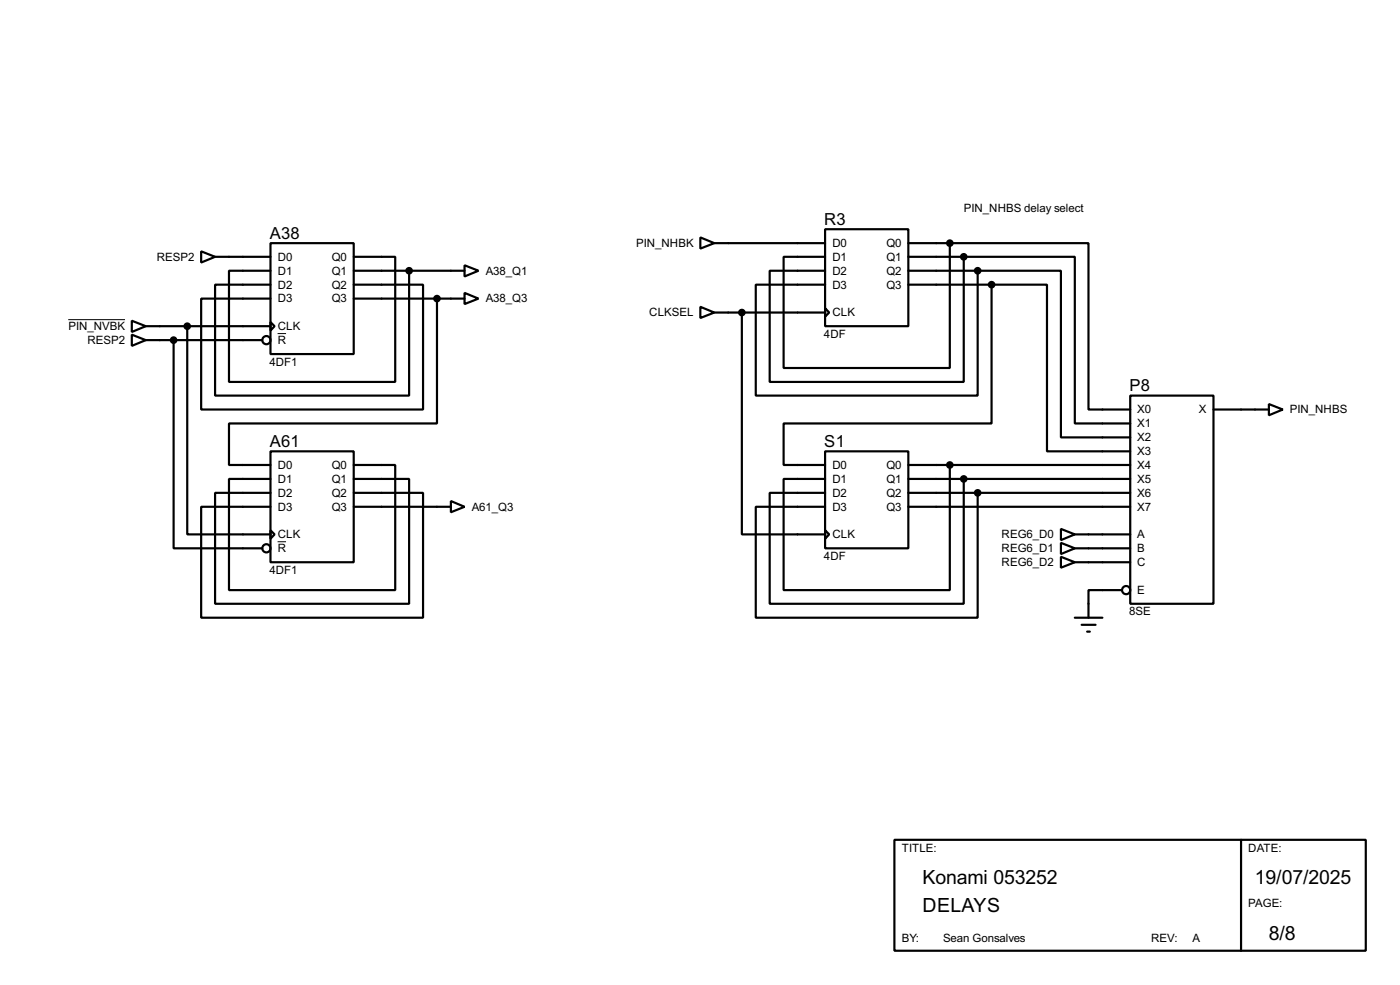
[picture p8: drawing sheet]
<svg xmlns="http://www.w3.org/2000/svg" width="256mm" height="180mm" viewBox="0 0 256 180" stroke-linecap="round" stroke-linejoin="round" font-family="sans-serif">
<g fill="none" stroke="#000" stroke-width=".4">
<path d="M24.2 58.7l2.5 1-2.5 1.1zM26.7 59.7h22.9M34.3 59.7v38.1h15.3M36.9 46l2.5 1-2.5 1.1zM39.4 47h10.2M49.6 44.5h15.2v20.3h-15.2zM49.6 59l.7 .7-.7 .8zM64.8 47h7.6v22.9h-30.4v-20.3h7.6M64.8 52.1h12.7v22.9h-40.6v-20.3h12.7M64.8 49.6h20.3M64.8 54.7h20.3M75 49.6v22.8h-35.6v-20.3h10.2"/>
<path d="M80.1 54.7v22.8h-38.1v7.6h7.6M85.1 48.6l2.6 1-2.6 1zM85.1 53.6l2.6 1.1-2.6 1zM128.3 43.5l2.6 1-2.6 1zM128.3 56.2l2.6 1-2.6 1zM130.9 44.5h20.3M130.9 57.2h20.3M135.9 57.2v40.6h15.3M151.2 42h15.2v17.7h-15.2zM151.2 56.4l.7 .8-.7 .8zM166.4 44.5h7.6M166.4 52.1h15.3"/>
<path d="M166.4 49.6h12.7M166.4 47h10.2M174 44.5v22.9h-30.4v-20.4h7.6M174 44.5h25.4v30.5h7.7M176.6 47v22.9h-35.6v-20.3h10.2M176.6 47h20.3v30.5h10.2M179.1 49.6v22.8h-40.6v-20.3h12.7M179.1 49.6h15.3v30.5h12.7M181.7 52.1v25.4h-38.1v7.6h7.6M181.7 52.1h10.1v30.5h15.3M24.2 61.3l2.5 1-2.5 1zM26.7 62.3h21.4"/>
<path d="M31.8 62.3v38.1h16.3M207.1 72.4h15.2v38.1h-15.2zM222.3 75h10.2M232.5 74l2.5 1-2.5 1zM49.6 82.6h15.2v20.3h-15.2zM49.6 97.1l.7 .7-.7 .8zM64.8 85.1h7.6v22.9h-30.4v-20.3h7.6M64.8 87.7h10.2v22.8h-35.6v-20.3h10.2M64.8 90.2h12.7v22.9h-40.6v-20.3h12.7M64.8 92.8h17.8M82.6 91.7l2.5 1.1-2.5 1zM151.2 82.6h15.2v17.8h-15.2z"/>
<path d="M151.2 97.1l.7 .7-.7 .8zM166.4 85.1h40.7M166.4 87.7h40.7M166.4 90.2h40.7M166.4 92.8h40.7M174 85.1v22.9h-30.4v-20.3h7.6M176.6 87.7v22.8h-35.6v-20.3h10.2M179.1 90.2v22.9h-40.6v-20.3h12.7M194.4 96.8l2.5 1-2.5 1.1zM194.4 99.4l2.5 1-2.5 1zM196.9 97.8h10.2M194.4 101.9l2.5 1-2.5 1z"/>
<path d="M196.9 100.4h10.2M196.9 102.9h10.2M196.9 113.1h5.1M198.2 114.4h2.5M199.2 115.6h.5M205.5 108h-6.1v5.1M163.9 153.7h86.3v20.3h-86.3zM227.4 153.7v20.3"/>
<circle cx="48.8" cy="62.3" r=".75"/>
<circle cx="48.8" cy="100.4" r=".75"/>
<circle cx="206.3" cy="108" r=".75"/>
</g>
<g fill="#000" stroke="#000" stroke-width=".4">
<circle cx="34.3" cy="59.7" r=".5"/>
<circle cx="74.9" cy="49.6" r=".5"/>
<circle cx="80" cy="54.7" r=".5"/>
<circle cx="135.9" cy="57.2" r=".5"/>
<circle cx="174" cy="44.5" r=".5"/>
<circle cx="176.5" cy="47" r=".5"/>
<circle cx="179.1" cy="49.6" r=".5"/>
<circle cx="181.6" cy="52.1" r=".5"/>
<circle cx="31.8" cy="62.3" r=".5"/>
<circle cx="174" cy="85.1" r=".5"/>
<circle cx="176.5" cy="87.7" r=".5"/>
<circle cx="179.1" cy="90.2" r=".5"/>
</g>
<path d="M12.5 58.5h10.4M50.9 61.1h1.5M50.9 99.2h1.5" fill="none" stroke="#000" stroke-width=".18"/>
<g font-size="4">
<text x="169" y="161.9">Konami 053252</text>
<text x="229.9" y="161.9">19/07/2025</text>
<text x="169" y="166.9">DELAYS</text>
<text x="232.5" y="172">8/8</text>
</g>
<g font-size="3.4">
<text x="151" y="41.2">R3</text>
<text x="49.4" y="43.7">A38</text>
<text x="206.9" y="71.6">P8</text>
<text x="49.4" y="81.8">A61</text>
<text x="151" y="81.8">S1</text>
</g>
<g font-size="2.4">
<text x="176.6" y="38.8">PIN_NHBS delay select</text>
<text x="28.7" y="47.7">RESP2</text>
<text x="50.9" y="47.7">D0</text>
<text x="60.8" y="47.7">Q0</text>
<text x="116.5" y="45.2">PIN_NHBK</text>
<text x="152.5" y="45.2">D0</text>
<text x="152.5" y="47.7">D1</text>
<text x="162.4" y="45.2">Q0</text>
<text x="162.4" y="47.7">Q1</text>
<text x="50.9" y="50.3">D1</text>
<text x="50.9" y="52.8">D2</text>
<text x="60.8" y="50.3">Q1</text>
<text x="60.8" y="52.8">Q2</text>
<text x="89" y="50.3">A38_Q1</text>
<text x="152.5" y="50.3">D2</text>
<text x="152.5" y="52.8">D3</text>
<text x="162.4" y="50.3">Q2</text>
<text x="162.4" y="52.8">Q3</text>
<text x="50.9" y="55.4">D3</text>
<text x="60.8" y="55.4">Q3</text>
<text x="89" y="55.4">A38_Q3</text>
<text x="118.9" y="57.9">CLKSEL</text>
<text x="152.5" y="57.9">CLK</text>
<text x="12.5" y="60.4">PIN_NVBK</text>
<text x="16" y="63">RESP2</text>
<text x="50.9" y="60.4">CLK</text>
<text x="50.9" y="63">R</text>
<text x="151" y="61.8">4DF</text>
<text x="49.4" y="66.9">4DF1</text>
<text x="208.3" y="75.7">X0</text>
<text x="219.6" y="75.7">X</text>
<text x="236.3" y="75.7">PIN_NHBS</text>
<text x="208.3" y="78.2">X1</text>
<text x="208.3" y="80.8">X2</text>
<text x="208.3" y="83.3">X3</text>
<text x="50.9" y="85.8">D0</text>
<text x="50.9" y="88.4">D1</text>
<text x="60.8" y="85.8">Q0</text>
<text x="60.8" y="88.4">Q1</text>
<text x="152.5" y="85.8">D0</text>
<text x="152.5" y="88.4">D1</text>
<text x="162.4" y="85.8">Q0</text>
<text x="162.4" y="88.4">Q1</text>
<text x="208.3" y="85.8">X4</text>
<text x="208.3" y="88.4">X5</text>
<text x="50.9" y="90.9">D2</text>
<text x="50.9" y="93.5">D3</text>
<text x="60.8" y="90.9">Q2</text>
<text x="60.8" y="93.5">Q3</text>
<text x="86.4" y="93.5">A61_Q3</text>
<text x="152.5" y="90.9">D2</text>
<text x="152.5" y="93.5">D3</text>
<text x="162.4" y="90.9">Q2</text>
<text x="162.4" y="93.5">Q3</text>
<text x="208.3" y="90.9">X6</text>
<text x="208.3" y="93.5">X7</text>
<text x="50.9" y="98.5">CLK</text>
<text x="50.9" y="101.1">R</text>
<text x="152.5" y="98.5">CLK</text>
<text x="183.5" y="98.5">REG6_D0</text>
<text x="183.5" y="101.1">REG6_D1</text>
<text x="208.3" y="98.5">A</text>
<text x="208.3" y="101.1">B</text>
<text x="49.4" y="105">4DF1</text>
<text x="151" y="102.5">4DF</text>
<text x="183.5" y="103.6">REG6_D2</text>
<text x="208.3" y="103.6">C</text>
<text x="206.9" y="112.6">8SE</text>
<text x="208.3" y="108.7">E</text>
<text x="165.2" y="155.9">TITLE:</text>
<text x="228.7" y="155.9">DATE:</text>
<text x="228.7" y="166">PAGE:</text>
<text x="165.2" y="172.4">BY:</text>
<text x="172.8" y="172.4">Sean Gonsalves</text>
<text x="210.9" y="172.4">REV:</text>
<text x="218.5" y="172.4">A</text>
</g>
</svg>
